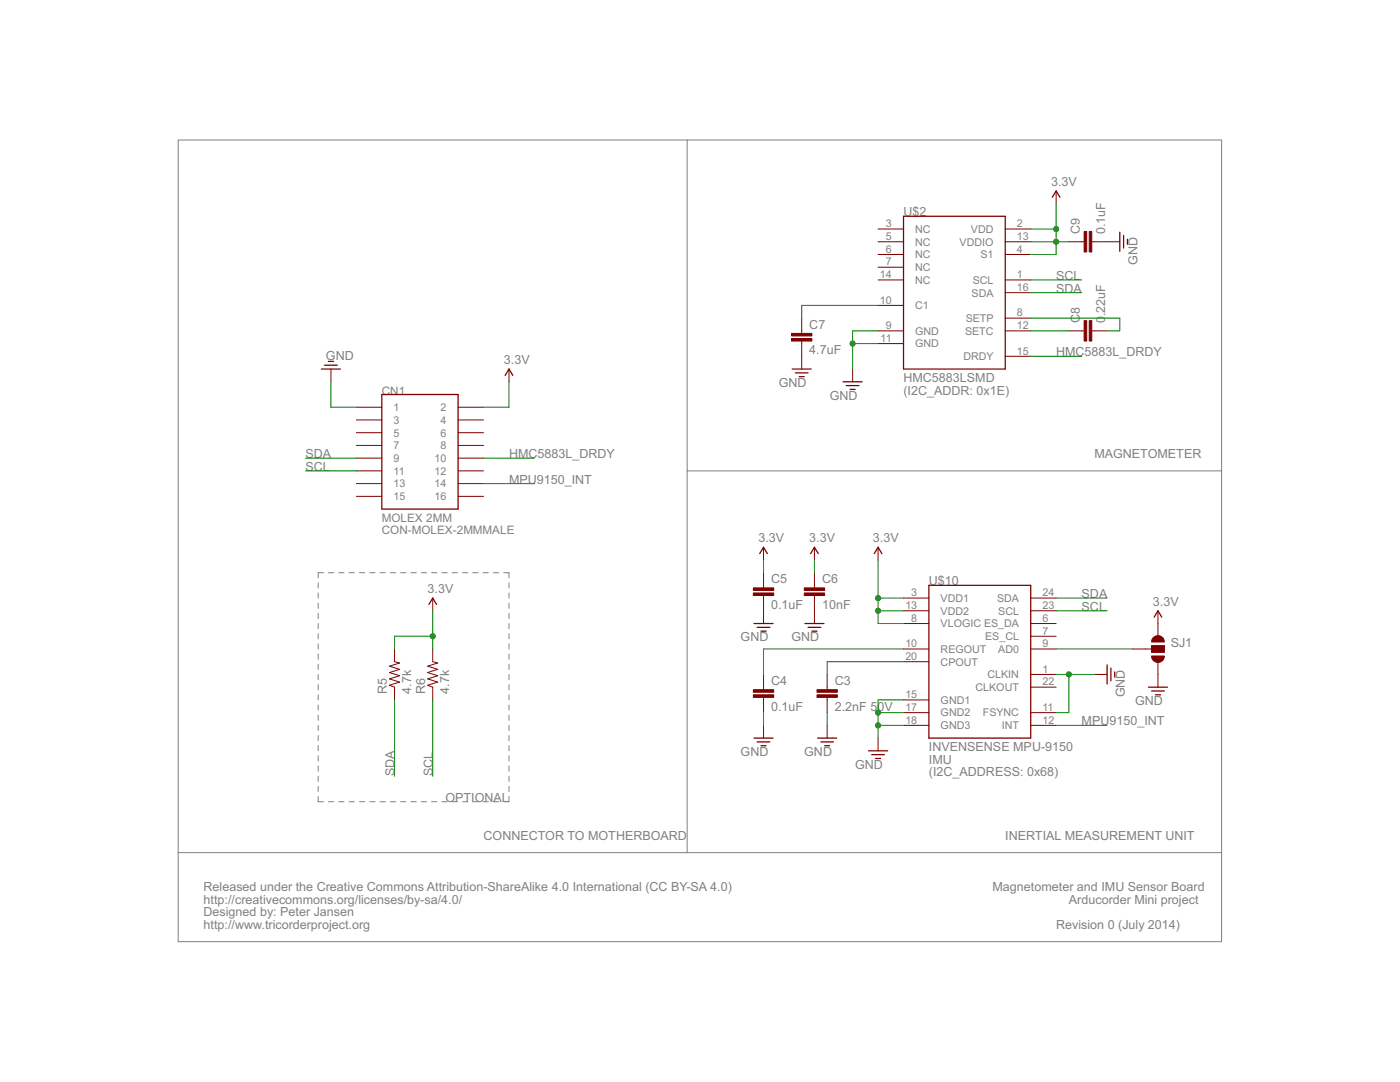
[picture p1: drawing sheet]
<?xml version="1.0" encoding="utf-8"?>
<!DOCTYPE eagle SYSTEM "eagle.dtd">
<!--
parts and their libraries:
SparkFun-Sensors: Licensing: CC v3.0 Share-Alike You are welcome to use this library for commercial purposes.
SparkFun-Passives: Licensing: Creative Commons ShareAlike 4.0 International - https://creativecommons.org/licenses/by-sa/4.0
-->
<eagle version="6.5.0">
<drawing>
<settings>
<setting alwaysvectorfont="no"/>
<setting verticaltext="up"/>
</settings>
<grid distance="0.1" unitdist="inch" unit="inch" style="lines" multiple="1" display="yes" altdistance="0.01" altunitdist="inch" altunit="inch"/>
<schematic xreflabel="%F%N/%S.%C%R" xrefpart="/%S.%C%R">
<libraries>
<library name="SparkFun-Sensors">
<symbols>
<symbol name="HMC5883L">
<wire x1="10.16" y1="15.24" x2="10.16" y2="-15.24" width="0.254" layer="94"/>
<wire x1="10.16" y1="-15.24" x2="-10.16" y2="-15.24" width="0.254" layer="94"/>
<wire x1="-10.16" y1="-15.24" x2="-10.16" y2="15.24" width="0.254" layer="94"/>
<wire x1="-10.16" y1="15.24" x2="10.16" y2="15.24" width="0.254" layer="94"/>
<text x="-10.16" y="15.24" size="1.778" layer="95">&gt;NAME</text>
<text x="-10.16" y="-17.78" size="1.778" layer="96">&gt;VALUE</text>
<pin name="SCL" x="15.24" y="2.54" length="middle" rot="R180"/>
<pin name="VDD" x="15.24" y="12.7" length="middle" rot="R180"/>
<pin name="NC@1" x="-15.24" y="12.7" length="middle"/>
<pin name="S1" x="15.24" y="7.62" length="middle" rot="R180"/>
<pin name="NC@2" x="-15.24" y="10.16" length="middle"/>
<pin name="NC@3" x="-15.24" y="7.62" length="middle"/>
<pin name="NC@4" x="-15.24" y="5.08" length="middle"/>
<pin name="SETP" x="15.24" y="-5.08" length="middle" rot="R180"/>
<pin name="GND@1" x="-15.24" y="-7.62" length="middle"/>
<pin name="C1" x="-15.24" y="-2.54" length="middle"/>
<pin name="GND@2" x="-15.24" y="-10.16" length="middle"/>
<pin name="SETC" x="15.24" y="-7.62" length="middle" rot="R180"/>
<pin name="VDDIO" x="15.24" y="10.16" length="middle" rot="R180"/>
<pin name="NC@5" x="-15.24" y="2.54" length="middle"/>
<pin name="DRDY" x="15.24" y="-12.7" length="middle" rot="R180"/>
<pin name="SDA" x="15.24" y="0" length="middle" rot="R180"/>
</symbol>
</symbols>
<devicesets>
<deviceset name="HMC5883L">
<gates>
<gate name="G$1" symbol="HMC5883L" x="0" y="0"/>
</gates>
<devices>
<device name="SMD" package="16LPCC">
<connects>
<connect gate="G$1" pin="C1" pad="10"/>
<connect gate="G$1" pin="DRDY" pad="15"/>
<connect gate="G$1" pin="GND@1" pad="9"/>
<connect gate="G$1" pin="GND@2" pad="11"/>
<connect gate="G$1" pin="NC@1" pad="3"/>
<connect gate="G$1" pin="NC@2" pad="5"/>
<connect gate="G$1" pin="NC@3" pad="6"/>
<connect gate="G$1" pin="NC@4" pad="7"/>
<connect gate="G$1" pin="NC@5" pad="14"/>
<connect gate="G$1" pin="S1" pad="4"/>
<connect gate="G$1" pin="SCL" pad="1"/>
<connect gate="G$1" pin="SDA" pad="16"/>
<connect gate="G$1" pin="SETC" pad="12"/>
<connect gate="G$1" pin="SETP" pad="8"/>
<connect gate="G$1" pin="VDD" pad="2"/>
<connect gate="G$1" pin="VDDIO" pad="13"/>
</connects>
<technologies>
<technology name=""/>
</technologies>
</device>
</devices>
</deviceset>
</devicesets>
</library>
<library name="notes_mark5">
<symbols>
<symbol name="MPU-9150">
<pin name="VDD1" x="-15.24" y="12.7" length="middle"/>
<pin name="VDD2" x="-15.24" y="10.16" length="middle"/>
<pin name="GND1" x="-15.24" y="-7.62" length="middle"/>
<pin name="GND2" x="-15.24" y="-10.16" length="middle"/>
<pin name="GND3" x="-15.24" y="-12.7" length="middle"/>
<pin name="SDA" x="15.24" y="12.7" length="middle" rot="R180"/>
<pin name="SCL" x="15.24" y="10.16" length="middle" rot="R180"/>
<pin name="ES_DA" x="15.24" y="7.62" length="middle" rot="R180"/>
<pin name="ES_CL" x="15.24" y="5.08" length="middle" rot="R180"/>
<pin name="REGOUT" x="-15.24" y="2.54" length="middle"/>
<pin name="CPOUT" x="-15.24" y="0" length="middle"/>
<pin name="FSYNC" x="15.24" y="-10.16" length="middle" rot="R180"/>
<pin name="INT" x="15.24" y="-12.7" length="middle" rot="R180"/>
<pin name="CLKIN" x="15.24" y="-2.54" length="middle" rot="R180"/>
<pin name="AD0" x="15.24" y="2.54" length="middle" rot="R180"/>
<pin name="CLKOUT" x="15.24" y="-5.08" length="middle" rot="R180"/>
<pin name="VLOGIC" x="-15.24" y="7.62" length="middle"/>
<wire x1="-10.16" y1="15.24" x2="-10.16" y2="-15.24" width="0.254" layer="94"/>
<wire x1="-10.16" y1="-15.24" x2="10.16" y2="-15.24" width="0.254" layer="94"/>
<wire x1="10.16" y1="-15.24" x2="10.16" y2="15.24" width="0.254" layer="94"/>
<wire x1="10.16" y1="15.24" x2="-10.16" y2="15.24" width="0.254" layer="94"/>
<text x="-10.16" y="15.24" size="1.778" layer="95">&gt;NAME</text>
<text x="-10.16" y="-17.78" size="1.778" layer="97">INVENSENSE MPU-9150</text>
<text x="-10.16" y="-20.32" size="1.778" layer="97">IMU</text>
</symbol>
<symbol name="CAP">
<wire x1="0" y1="2.54" x2="0" y2="2.032" width="0.1524" layer="94"/>
<wire x1="0" y1="0" x2="0" y2="0.508" width="0.1524" layer="94"/>
<text x="1.524" y="2.921" size="1.778" layer="95">&gt;NAME</text>
<text x="1.524" y="-2.159" size="1.778" layer="96">&gt;VALUE</text>
<rectangle x1="-2.032" y1="0.508" x2="2.032" y2="1.016" layer="94"/>
<rectangle x1="-2.032" y1="1.524" x2="2.032" y2="2.032" layer="94"/>
<pin name="1" x="0" y="5.08" visible="off" length="short" direction="pas" swaplevel="1" rot="R270"/>
<pin name="2" x="0" y="-2.54" visible="off" length="short" direction="pas" swaplevel="1" rot="R90"/>
</symbol>
<symbol name="GND">
<wire x1="-1.905" y1="0" x2="1.905" y2="0" width="0.254" layer="94"/>
<wire x1="-1.27" y1="-0.762" x2="1.27" y2="-0.762" width="0.254" layer="94"/>
<wire x1="-0.508" y1="-1.524" x2="0.508" y2="-1.524" width="0.254" layer="94"/>
<text x="-4.572" y="-3.556" size="1.778" layer="96">&gt;VALUE</text>
<pin name="GND" x="0" y="2.54" visible="off" length="short" direction="sup" rot="R270"/>
</symbol>
<symbol name="3.3V">
<wire x1="0.762" y1="1.27" x2="0" y2="2.54" width="0.254" layer="94"/>
<wire x1="0" y1="2.54" x2="-0.762" y2="1.27" width="0.254" layer="94"/>
<text x="-1.016" y="3.556" size="1.778" layer="96">&gt;VALUE</text>
<pin name="3.3V" x="0" y="0" visible="off" length="short" direction="sup" rot="R90"/>
</symbol>
</symbols>
<devicesets>
<deviceset name="MPU-9150">
<gates>
<gate name="G$1" symbol="MPU-9150" x="0" y="0"/>
</gates>
<devices>
<device name="" package="LGA-24-(4X4MM)">
<connects>
<connect gate="G$1" pin="AD0" pad="9"/>
<connect gate="G$1" pin="CLKIN" pad="1"/>
<connect gate="G$1" pin="CLKOUT" pad="22"/>
<connect gate="G$1" pin="CPOUT" pad="20"/>
<connect gate="G$1" pin="ES_CL" pad="7"/>
<connect gate="G$1" pin="ES_DA" pad="6"/>
<connect gate="G$1" pin="FSYNC" pad="11"/>
<connect gate="G$1" pin="GND1" pad="15"/>
<connect gate="G$1" pin="GND2" pad="17"/>
<connect gate="G$1" pin="GND3" pad="18"/>
<connect gate="G$1" pin="INT" pad="12"/>
<connect gate="G$1" pin="REGOUT" pad="10"/>
<connect gate="G$1" pin="SCL" pad="23"/>
<connect gate="G$1" pin="SDA" pad="24"/>
<connect gate="G$1" pin="VDD1" pad="3"/>
<connect gate="G$1" pin="VDD2" pad="13"/>
<connect gate="G$1" pin="VLOGIC" pad="8"/>
</connects>
<technologies>
<technology name=""/>
</technologies>
</device>
</devices>
</deviceset>
<deviceset name="CAP" prefix="C" uservalue="yes">
<gates>
<gate name="G$1" symbol="CAP" x="0" y="0"/>
</gates>
<devices>
<device name="0603" package="0603">
<connects>
<connect gate="G$1" pin="1" pad="1"/>
<connect gate="G$1" pin="2" pad="2"/>
</connects>
<technologies>
<technology name=""/>
</technologies>
</device>
<device name="0402" package="C0402">
<connects>
<connect gate="G$1" pin="1" pad="1"/>
<connect gate="G$1" pin="2" pad="2"/>
</connects>
<technologies>
<technology name=""/>
</technologies>
</device>
<device name="0805" package="0805">
<connects>
<connect gate="G$1" pin="1" pad="1"/>
<connect gate="G$1" pin="2" pad="2"/>
</connects>
<technologies>
<technology name=""/>
</technologies>
</device>
</devices>
</deviceset>
<deviceset name="GND" prefix="GND">
<gates>
<gate name="1" symbol="GND" x="0" y="0"/>
</gates>
<devices>
<device name="">
<technologies>
<technology name=""/>
</technologies>
</device>
</devices>
</deviceset>
<deviceset name="3.3V" prefix="P+">
<gates>
<gate name="G$1" symbol="3.3V" x="0" y="0"/>
</gates>
<devices>
<device name="">
<technologies>
<technology name=""/>
</technologies>
</device>
</devices>
</deviceset>
</devicesets>
</library>
<library name="notes_mark5a">
<symbols>
<symbol name="GND">
<wire x1="-1.905" y1="0" x2="1.905" y2="0" width="0.254" layer="94"/>
<wire x1="-1.27" y1="-0.762" x2="1.27" y2="-0.762" width="0.254" layer="94"/>
<wire x1="-0.508" y1="-1.524" x2="0.508" y2="-1.524" width="0.254" layer="94"/>
<text x="-4.572" y="-3.556" size="1.778" layer="96">&gt;VALUE</text>
<pin name="GND" x="0" y="2.54" visible="off" length="short" direction="sup" rot="R270"/>
</symbol>
<symbol name="3.3V">
<wire x1="0.762" y1="1.27" x2="0" y2="2.54" width="0.254" layer="94"/>
<wire x1="0" y1="2.54" x2="-0.762" y2="1.27" width="0.254" layer="94"/>
<text x="-1.016" y="3.556" size="1.778" layer="96">&gt;VALUE</text>
<pin name="3.3V" x="0" y="0" visible="off" length="short" direction="sup" rot="R90"/>
</symbol>
<symbol name="RESISTOR">
<wire x1="-2.54" y1="0" x2="-2.159" y2="1.016" width="0.1524" layer="94"/>
<wire x1="-2.159" y1="1.016" x2="-1.524" y2="-1.016" width="0.1524" layer="94"/>
<wire x1="-1.524" y1="-1.016" x2="-0.889" y2="1.016" width="0.1524" layer="94"/>
<wire x1="-0.889" y1="1.016" x2="-0.254" y2="-1.016" width="0.1524" layer="94"/>
<wire x1="-0.254" y1="-1.016" x2="0.381" y2="1.016" width="0.1524" layer="94"/>
<wire x1="0.381" y1="1.016" x2="1.016" y2="-1.016" width="0.1524" layer="94"/>
<wire x1="1.016" y1="-1.016" x2="1.651" y2="1.016" width="0.1524" layer="94"/>
<wire x1="1.651" y1="1.016" x2="2.286" y2="-1.016" width="0.1524" layer="94"/>
<wire x1="2.286" y1="-1.016" x2="2.54" y2="0" width="0.1524" layer="94"/>
<text x="-3.81" y="1.4986" size="1.778" layer="95">&gt;NAME</text>
<text x="-3.81" y="-3.302" size="1.778" layer="96">&gt;VALUE</text>
<pin name="2" x="5.08" y="0" visible="off" length="short" direction="pas" swaplevel="1" rot="R180"/>
<pin name="1" x="-5.08" y="0" visible="off" length="short" direction="pas" swaplevel="1"/>
</symbol>
</symbols>
<devicesets>
<deviceset name="GND" prefix="GND">
<gates>
<gate name="1" symbol="GND" x="0" y="0"/>
</gates>
<devices>
<device name="">
<technologies>
<technology name=""/>
</technologies>
</device>
</devices>
</deviceset>
<deviceset name="3.3V" prefix="P+">
<gates>
<gate name="G$1" symbol="3.3V" x="0" y="0"/>
</gates>
<devices>
<device name="">
<technologies>
<technology name=""/>
</technologies>
</device>
</devices>
</deviceset>
<deviceset name="RESISTOR" prefix="R" uservalue="yes">
<gates>
<gate name="G$1" symbol="RESISTOR" x="0" y="0"/>
</gates>
<devices>
<device name="0603" package="0603">
<connects>
<connect gate="G$1" pin="1" pad="1"/>
<connect gate="G$1" pin="2" pad="2"/>
</connects>
<technologies>
<technology name=""/>
</technologies>
</device>
<device name="0402" package="C0402">
<connects>
<connect gate="G$1" pin="1" pad="1"/>
<connect gate="G$1" pin="2" pad="2"/>
</connects>
<technologies>
<technology name=""/>
</technologies>
</device>
<device name="0805" package="0805">
<connects>
<connect gate="G$1" pin="1" pad="1"/>
<connect gate="G$1" pin="2" pad="2"/>
</connects>
<technologies>
<technology name=""/>
</technologies>
</device>
</devices>
</deviceset>
</devicesets>
</library>
<library name="notes-arducorder-mini">
<symbols>
<symbol name="CON-MOLEX-2MM-16PIN">
<pin name="1" x="-12.7" y="10.16" visible="pin" length="middle"/>
<pin name="2" x="12.7" y="10.16" visible="pin" length="middle" rot="R180"/>
<pin name="3" x="-12.7" y="7.62" visible="pin" length="middle"/>
<pin name="4" x="12.7" y="7.62" visible="pin" length="middle" rot="R180"/>
<pin name="5" x="-12.7" y="5.08" visible="pin" length="middle"/>
<pin name="6" x="12.7" y="5.08" visible="pin" length="middle" rot="R180"/>
<pin name="7" x="-12.7" y="2.54" visible="pin" length="middle"/>
<pin name="8" x="12.7" y="2.54" visible="pin" length="middle" rot="R180"/>
<pin name="9" x="-12.7" y="0" visible="pin" length="middle"/>
<pin name="10" x="12.7" y="0" visible="pin" length="middle" rot="R180"/>
<pin name="11" x="-12.7" y="-2.54" visible="pin" length="middle"/>
<pin name="12" x="12.7" y="-2.54" visible="pin" length="middle" rot="R180"/>
<pin name="13" x="-12.7" y="-5.08" visible="pin" length="middle"/>
<pin name="14" x="12.7" y="-5.08" visible="pin" length="middle" rot="R180"/>
<pin name="15" x="-12.7" y="-7.62" visible="pin" length="middle"/>
<pin name="16" x="12.7" y="-7.62" visible="pin" length="middle" rot="R180"/>
<wire x1="-7.62" y1="12.7" x2="-7.62" y2="-10.16" width="0.254" layer="94"/>
<wire x1="-7.62" y1="-10.16" x2="7.62" y2="-10.16" width="0.254" layer="94"/>
<wire x1="7.62" y1="-10.16" x2="7.62" y2="12.7" width="0.254" layer="94"/>
<wire x1="7.62" y1="12.7" x2="-7.62" y2="12.7" width="0.254" layer="94"/>
<text x="-7.62" y="12.7" size="1.6764" layer="95">&gt;NAME</text>
<text x="-7.62" y="-12.7" size="1.6764" layer="97">MOLEX 2MM</text>
<text x="-7.62" y="-15.24" size="1.6764" layer="96">&gt;VALUE</text>
</symbol>
</symbols>
<devicesets>
<deviceset name="CON-MOLEX-2MM">
<gates>
<gate name="G$1" symbol="CON-MOLEX-2MM-16PIN" x="0" y="0"/>
</gates>
<devices>
<device name="FEMALE_RA" package="MOLEX-87368-1624">
<connects>
<connect gate="G$1" pin="1" pad="1"/>
<connect gate="G$1" pin="10" pad="10"/>
<connect gate="G$1" pin="11" pad="11"/>
<connect gate="G$1" pin="12" pad="12"/>
<connect gate="G$1" pin="13" pad="13"/>
<connect gate="G$1" pin="14" pad="14"/>
<connect gate="G$1" pin="15" pad="15"/>
<connect gate="G$1" pin="16" pad="16"/>
<connect gate="G$1" pin="2" pad="2"/>
<connect gate="G$1" pin="3" pad="3"/>
<connect gate="G$1" pin="4" pad="4"/>
<connect gate="G$1" pin="5" pad="5"/>
<connect gate="G$1" pin="6" pad="6"/>
<connect gate="G$1" pin="7" pad="7"/>
<connect gate="G$1" pin="8" pad="8"/>
<connect gate="G$1" pin="9" pad="9"/>
</connects>
<technologies>
<technology name=""/>
</technologies>
</device>
<device name="MALE" package="MOLEX-0877591650">
<connects>
<connect gate="G$1" pin="1" pad="1"/>
<connect gate="G$1" pin="10" pad="10"/>
<connect gate="G$1" pin="11" pad="11"/>
<connect gate="G$1" pin="12" pad="12"/>
<connect gate="G$1" pin="13" pad="13"/>
<connect gate="G$1" pin="14" pad="14"/>
<connect gate="G$1" pin="15" pad="15"/>
<connect gate="G$1" pin="16" pad="16"/>
<connect gate="G$1" pin="2" pad="2"/>
<connect gate="G$1" pin="3" pad="3"/>
<connect gate="G$1" pin="4" pad="4"/>
<connect gate="G$1" pin="5" pad="5"/>
<connect gate="G$1" pin="6" pad="6"/>
<connect gate="G$1" pin="7" pad="7"/>
<connect gate="G$1" pin="8" pad="8"/>
<connect gate="G$1" pin="9" pad="9"/>
</connects>
<technologies>
<technology name=""/>
</technologies>
</device>
<device name="FEMALE" package="MOLEX-0791091007">
<connects>
<connect gate="G$1" pin="1" pad="1"/>
<connect gate="G$1" pin="10" pad="10"/>
<connect gate="G$1" pin="11" pad="11"/>
<connect gate="G$1" pin="12" pad="12"/>
<connect gate="G$1" pin="13" pad="13"/>
<connect gate="G$1" pin="14" pad="14"/>
<connect gate="G$1" pin="15" pad="15"/>
<connect gate="G$1" pin="16" pad="16"/>
<connect gate="G$1" pin="2" pad="2"/>
<connect gate="G$1" pin="3" pad="3"/>
<connect gate="G$1" pin="4" pad="4"/>
<connect gate="G$1" pin="5" pad="5"/>
<connect gate="G$1" pin="6" pad="6"/>
<connect gate="G$1" pin="7" pad="7"/>
<connect gate="G$1" pin="8" pad="8"/>
<connect gate="G$1" pin="9" pad="9"/>
</connects>
<technologies>
<technology name=""/>
</technologies>
</device>
</devices>
</deviceset>
</devicesets>
</library>
<library name="SparkFun-Passives">
<symbols>
<symbol name="SJ_2">
<wire x1="-0.635" y1="-1.397" x2="0.635" y2="-1.397" width="1.27" layer="94" curve="180" cap="flat"/>
<wire x1="-0.635" y1="1.397" x2="0.635" y2="1.397" width="1.27" layer="94" curve="-180" cap="flat"/>
<wire x1="1.27" y1="-0.635" x2="-1.27" y2="-0.635" width="0.1524" layer="94"/>
<wire x1="-1.27" y1="-0.635" x2="-1.27" y2="0" width="0.1524" layer="94"/>
<wire x1="-1.27" y1="0" x2="-1.27" y2="0.635" width="0.1524" layer="94"/>
<wire x1="-1.27" y1="0.635" x2="1.27" y2="0.635" width="0.1524" layer="94"/>
<wire x1="1.27" y1="0.635" x2="1.27" y2="-0.635" width="0.1524" layer="94"/>
<wire x1="-2.54" y1="0" x2="-1.27" y2="0" width="0.1524" layer="94"/>
<text x="2.54" y="0.381" size="1.778" layer="95">&gt;NAME</text>
<text x="2.54" y="-1.905" size="1.778" layer="96">&gt;VALUE</text>
<rectangle x1="-1.27" y1="-0.635" x2="1.27" y2="0.635" layer="94"/>
<pin name="3" x="0" y="-5.08" visible="off" length="short" direction="pas" rot="R90"/>
<pin name="1" x="0" y="5.08" visible="off" length="short" direction="pas" rot="R270"/>
<pin name="2" x="-5.08" y="0" visible="off" length="short" direction="pas"/>
</symbol>
</symbols>
<devicesets>
<deviceset name="SOLDERJUMPER_2WAY" prefix="SJ" uservalue="yes">
<gates>
<gate name="G$1" symbol="SJ_2" x="0" y="0"/>
</gates>
<devices>
<device name="W" package="SJ_2W">
<connects>
<connect gate="G$1" pin="1" pad="1"/>
<connect gate="G$1" pin="2" pad="2"/>
<connect gate="G$1" pin="3" pad="3"/>
</connects>
<technologies>
<technology name=""/>
</technologies>
</device>
<device name="T" package="SJ_2">
<connects>
<connect gate="G$1" pin="1" pad="1"/>
<connect gate="G$1" pin="2" pad="2"/>
<connect gate="G$1" pin="3" pad="3"/>
</connects>
<technologies>
<technology name=""/>
</technologies>
</device>
<device name="S" package="SJ_3">
<connects>
<connect gate="G$1" pin="1" pad="1"/>
<connect gate="G$1" pin="2" pad="2"/>
<connect gate="G$1" pin="3" pad="3"/>
</connects>
<technologies>
<technology name=""/>
</technologies>
</device>
<device name="PASTE1&amp;2" package="SJ_3_PASTE1&amp;2">
<connects>
<connect gate="G$1" pin="1" pad="1"/>
<connect gate="G$1" pin="2" pad="2"/>
<connect gate="G$1" pin="3" pad="3"/>
</connects>
<technologies>
<technology name=""/>
</technologies>
</device>
<device name="PASTE2&amp;3" package="SJ_3_PASTE2&amp;3">
<connects>
<connect gate="G$1" pin="1" pad="1"/>
<connect gate="G$1" pin="2" pad="2"/>
<connect gate="G$1" pin="3" pad="3"/>
</connects>
<technologies>
<technology name=""/>
</technologies>
</device>
<device name="PASTE1&amp;2&amp;3" package="SJ_3_PASTE1&amp;2&amp;3">
<connects>
<connect gate="G$1" pin="1" pad="1"/>
<connect gate="G$1" pin="2" pad="2"/>
<connect gate="G$1" pin="3" pad="3"/>
</connects>
<technologies>
<technology name=""/>
</technologies>
</device>
</devices>
</deviceset>
</devicesets>
</library>
</libraries>
<attributes>
</attributes>
<variantdefs>
</variantdefs>
<classes>
<class number="0" name="default" width="0" drill="0">
</class>
<class number="1" name="supply" width="0.1778" drill="0">
</class>
<class number="2" name="analog" width="0" drill="0">
</class>
<class number="3" name="usbvcc" width="0.6096" drill="0.508">
<clearance class="0" value="0.2032"/>
<clearance class="3" value="0.254"/>
</class>
<class number="5" name="USB" width="0.1397" drill="0">
</class>
</classes>
<parts>
<part name="U$2" library="SparkFun-Sensors" deviceset="HMC5883L" device="SMD"/>
<part name="U$10" library="notes_mark5" deviceset="MPU-9150" device=""/>
<part name="C3" library="notes_mark5" deviceset="CAP" device="0603" value="2.2nF 50V"/>
<part name="C4" library="notes_mark5" deviceset="CAP" device="0603" value="0.1uF"/>
<part name="C5" library="notes_mark5" deviceset="CAP" device="0603" value="0.1uF"/>
<part name="C6" library="notes_mark5" deviceset="CAP" device="0603" value="10nF"/>
<part name="GND2" library="notes_mark5" deviceset="GND" device=""/>
<part name="GND3" library="notes_mark5" deviceset="GND" device=""/>
<part name="GND4" library="notes_mark5" deviceset="GND" device=""/>
<part name="GND5" library="notes_mark5" deviceset="GND" device=""/>
<part name="GND6" library="notes_mark5" deviceset="GND" device=""/>
<part name="GND7" library="notes_mark5" deviceset="GND" device=""/>
<part name="P+1" library="notes_mark5" deviceset="3.3V" device=""/>
<part name="P+2" library="notes_mark5" deviceset="3.3V" device=""/>
<part name="P+3" library="notes_mark5" deviceset="3.3V" device=""/>
<part name="C7" library="notes_mark5" deviceset="CAP" device="0603" value="4.7uF"/>
<part name="C8" library="notes_mark5" deviceset="CAP" device="0603" value="0.22uF"/>
<part name="C9" library="notes_mark5" deviceset="CAP" device="0603" value="0.1uF"/>
<part name="GND8" library="notes_mark5" deviceset="GND" device=""/>
<part name="GND9" library="notes_mark5" deviceset="GND" device=""/>
<part name="GND10" library="notes_mark5" deviceset="GND" device=""/>
<part name="P+4" library="notes_mark5" deviceset="3.3V" device=""/>
<part name="R5" library="notes_mark5a" deviceset="RESISTOR" device="0603" value="4.7k"/>
<part name="R6" library="notes_mark5a" deviceset="RESISTOR" device="0603" value="4.7k"/>
<part name="P+8" library="notes_mark5a" deviceset="3.3V" device=""/>
<part name="CN1" library="notes-arducorder-mini" deviceset="CON-MOLEX-2MM" device="MALE"/>
<part name="GND1" library="notes_mark5a" deviceset="GND" device=""/>
<part name="P+5" library="notes_mark5a" deviceset="3.3V" device=""/>
<part name="SJ1" library="SparkFun-Passives" deviceset="SOLDERJUMPER_2WAY" device="PASTE2&amp;3"/>
<part name="GND11" library="notes_mark5" deviceset="GND" device=""/>
<part name="P+6" library="notes_mark5" deviceset="3.3V" device=""/>
</parts>
<sheets>
<sheet>
<plain>
<text x="50.8" y="-76.2" size="1.778" layer="97">(I2C_ADDRESS: 0x68)</text>
<text x="45.72" y="0" size="1.778" layer="97">(I2C_ADDR: 0x1E)</text>
<text x="-93.98" y="-99.06" size="1.778" layer="97">Released under the Creative Commons Attribution-ShareAlike 4.0 International (CC BY-SA 4.0)</text>
<text x="-93.98" y="-101.6" size="1.778" layer="97">http://creativecommons.org/licenses/by-sa/4.0/</text>
<text x="-93.98" y="-104.14" size="1.778" layer="97">Designed by: Peter Jansen</text>
<text x="-93.98" y="-106.68" size="1.778" layer="97">http://www.tricorderproject.org </text>
<text x="76.2" y="-106.68" size="1.778" layer="97">Revision 0 (July 2014)</text>
<text x="78.74" y="-101.6" size="1.778" layer="97">Arducorder Mini project</text>
<text x="63.5" y="-99.06" size="1.778" layer="97">Magnetometer and IMU Sensor Board</text>
<wire x1="-99.06" y1="-91.44" x2="-99.06" y2="-109.22" width="0.1524" layer="97"/>
<wire x1="-99.06" y1="-109.22" x2="109.22" y2="-109.22" width="0.1524" layer="97"/>
<wire x1="109.22" y1="-109.22" x2="109.22" y2="-91.44" width="0.1524" layer="97"/>
<wire x1="-99.06" y1="-91.44" x2="2.54" y2="-91.44" width="0.1524" layer="97"/>
<wire x1="2.54" y1="-91.44" x2="109.22" y2="-91.44" width="0.1524" layer="97"/>
<wire x1="109.22" y1="-91.44" x2="109.22" y2="-15.24" width="0.1524" layer="97"/>
<wire x1="109.22" y1="-15.24" x2="109.22" y2="50.8" width="0.1524" layer="97"/>
<wire x1="109.22" y1="50.8" x2="2.54" y2="50.8" width="0.1524" layer="97"/>
<wire x1="2.54" y1="50.8" x2="-99.06" y2="50.8" width="0.1524" layer="97"/>
<wire x1="-99.06" y1="50.8" x2="-99.06" y2="-91.44" width="0.1524" layer="97"/>
<wire x1="2.54" y1="50.8" x2="2.54" y2="-15.24" width="0.1524" layer="97"/>
<wire x1="2.54" y1="-15.24" x2="2.54" y2="-91.44" width="0.1524" layer="97"/>
<wire x1="2.54" y1="-15.24" x2="109.22" y2="-15.24" width="0.1524" layer="97"/>
<text x="66.04" y="-88.9" size="1.778" layer="97">INERTIAL MEASUREMENT UNIT</text>
<text x="83.82" y="-12.7" size="1.778" layer="97">MAGNETOMETER</text>
<wire x1="-71.12" y1="-35.56" x2="-71.12" y2="-81.28" width="0.1524" layer="97" style="shortdash"/>
<wire x1="-71.12" y1="-81.28" x2="-33.02" y2="-81.28" width="0.1524" layer="97" style="shortdash"/>
<wire x1="-33.02" y1="-81.28" x2="-33.02" y2="-35.56" width="0.1524" layer="97" style="shortdash"/>
<wire x1="-33.02" y1="-35.56" x2="-71.12" y2="-35.56" width="0.1524" layer="97" style="shortdash"/>
<text x="-45.72" y="-81.28" size="1.778" layer="97">OPTIONAL</text>
<text x="-38.1" y="-88.9" size="1.778" layer="97">CONNECTOR TO MOTHERBOARD</text>
</plain>
<instances>
<instance part="U$2" gate="G$1" x="55.88" y="20.32"/>
<instance part="U$10" gate="G$1" x="60.96" y="-53.34"/>
<instance part="C3" gate="G$1" x="30.48" y="-60.96"/>
<instance part="C4" gate="G$1" x="17.78" y="-60.96"/>
<instance part="C5" gate="G$1" x="17.78" y="-40.64"/>
<instance part="C6" gate="G$1" x="27.94" y="-40.64"/>
<instance part="GND2" gate="1" x="17.78" y="-45.72"/>
<instance part="GND3" gate="1" x="27.94" y="-45.72"/>
<instance part="GND4" gate="1" x="17.78" y="-68.58"/>
<instance part="GND5" gate="1" x="30.48" y="-68.58"/>
<instance part="GND6" gate="1" x="40.64" y="-71.12"/>
<instance part="GND7" gate="1" x="86.36" y="-55.88" rot="R90"/>
<instance part="P+1" gate="G$1" x="17.78" y="-33.02"/>
<instance part="P+2" gate="G$1" x="27.94" y="-33.02"/>
<instance part="P+3" gate="G$1" x="40.64" y="-33.02"/>
<instance part="C7" gate="G$1" x="25.4" y="10.16"/>
<instance part="C8" gate="G$1" x="83.82" y="12.7" rot="R90"/>
<instance part="C9" gate="G$1" x="83.82" y="30.48" rot="R90"/>
<instance part="GND8" gate="1" x="35.56" y="2.54"/>
<instance part="GND9" gate="1" x="25.4" y="5.08"/>
<instance part="GND10" gate="1" x="88.9" y="30.48" rot="R90"/>
<instance part="P+4" gate="G$1" x="76.2" y="38.1"/>
<instance part="R5" gate="G$1" x="-55.88" y="-55.88" rot="R90"/>
<instance part="R6" gate="G$1" x="-48.26" y="-55.88" rot="R90"/>
<instance part="P+8" gate="G$1" x="-48.26" y="-43.18"/>
<instance part="CN1" gate="G$1" x="-50.8" y="-12.7"/>
<instance part="GND1" gate="1" x="-68.58" y="5.08" rot="R180"/>
<instance part="P+5" gate="G$1" x="-33.02" y="2.54"/>
<instance part="SJ1" gate="G$1" x="96.52" y="-50.8"/>
<instance part="GND11" gate="1" x="96.52" y="-58.42"/>
<instance part="P+6" gate="G$1" x="96.52" y="-45.72"/>
</instances>
<busses>
</busses>
<nets>
<net name="GND" class="0">
<segment>
<pinref part="C5" gate="G$1" pin="2"/>
<pinref part="GND2" gate="1" pin="GND"/>
</segment>
<segment>
<pinref part="C6" gate="G$1" pin="2"/>
<pinref part="GND3" gate="1" pin="GND"/>
</segment>
<segment>
<pinref part="C4" gate="G$1" pin="2"/>
<wire x1="17.78" y1="-63.5" x2="17.78" y2="-66.04" width="0.1524" layer="91"/>
<pinref part="GND4" gate="1" pin="GND"/>
</segment>
<segment>
<pinref part="C3" gate="G$1" pin="2"/>
<wire x1="30.48" y1="-63.5" x2="30.48" y2="-66.04" width="0.1524" layer="91"/>
<pinref part="GND5" gate="1" pin="GND"/>
</segment>
<segment>
<pinref part="U$10" gate="G$1" pin="GND1"/>
<wire x1="45.72" y1="-60.96" x2="40.64" y2="-60.96" width="0.1524" layer="91"/>
<wire x1="40.64" y1="-60.96" x2="40.64" y2="-63.5" width="0.1524" layer="91"/>
<pinref part="U$10" gate="G$1" pin="GND3"/>
<wire x1="40.64" y1="-63.5" x2="40.64" y2="-66.04" width="0.1524" layer="91"/>
<wire x1="40.64" y1="-66.04" x2="40.64" y2="-68.58" width="0.1524" layer="91"/>
<wire x1="45.72" y1="-66.04" x2="40.64" y2="-66.04" width="0.1524" layer="91"/>
<pinref part="U$10" gate="G$1" pin="GND2"/>
<wire x1="45.72" y1="-63.5" x2="40.64" y2="-63.5" width="0.1524" layer="91"/>
<junction x="40.64" y="-63.5"/>
<junction x="40.64" y="-66.04"/>
<pinref part="GND6" gate="1" pin="GND"/>
</segment>
<segment>
<pinref part="U$10" gate="G$1" pin="FSYNC"/>
<wire x1="78.74" y1="-55.88" x2="78.74" y2="-63.5" width="0.1524" layer="91"/>
<wire x1="78.74" y1="-63.5" x2="76.2" y2="-63.5" width="0.1524" layer="91"/>
<pinref part="U$10" gate="G$1" pin="CLKIN"/>
<wire x1="76.2" y1="-55.88" x2="78.74" y2="-55.88" width="0.1524" layer="91"/>
<wire x1="78.74" y1="-55.88" x2="83.82" y2="-55.88" width="0.1524" layer="91"/>
<junction x="78.74" y="-55.88"/>
<pinref part="GND7" gate="1" pin="GND"/>
</segment>
<segment>
<pinref part="U$2" gate="G$1" pin="GND@1"/>
<wire x1="40.64" y1="12.7" x2="35.56" y2="12.7" width="0.1524" layer="91"/>
<wire x1="35.56" y1="12.7" x2="35.56" y2="10.16" width="0.1524" layer="91"/>
<pinref part="U$2" gate="G$1" pin="GND@2"/>
<wire x1="35.56" y1="10.16" x2="35.56" y2="5.08" width="0.1524" layer="91"/>
<wire x1="40.64" y1="10.16" x2="35.56" y2="10.16" width="0.1524" layer="91"/>
<pinref part="GND8" gate="1" pin="GND"/>
<junction x="35.56" y="10.16"/>
</segment>
<segment>
<pinref part="C7" gate="G$1" pin="2"/>
<pinref part="GND9" gate="1" pin="GND"/>
</segment>
<segment>
<pinref part="C9" gate="G$1" pin="2"/>
<pinref part="GND10" gate="1" pin="GND"/>
</segment>
<segment>
<pinref part="CN1" gate="G$1" pin="1"/>
<wire x1="-63.5" y1="-2.54" x2="-68.58" y2="-2.54" width="0.1524" layer="91"/>
<wire x1="-68.58" y1="-2.54" x2="-68.58" y2="2.54" width="0.1524" layer="91"/>
<pinref part="GND1" gate="1" pin="GND"/>
</segment>
<segment>
<pinref part="SJ1" gate="G$1" pin="3"/>
<pinref part="GND11" gate="1" pin="GND"/>
</segment>
</net>
<net name="SDA" class="0">
<segment>
<pinref part="U$10" gate="G$1" pin="SDA"/>
<wire x1="76.2" y1="-40.64" x2="86.36" y2="-40.64" width="0.1524" layer="91"/>
<label x="81.28" y="-40.64" size="1.778" layer="95"/>
</segment>
<segment>
<pinref part="U$2" gate="G$1" pin="SDA"/>
<wire x1="71.12" y1="20.32" x2="81.28" y2="20.32" width="0.1524" layer="91"/>
<label x="76.2" y="20.32" size="1.778" layer="95"/>
</segment>
<segment>
<pinref part="R5" gate="G$1" pin="1"/>
<wire x1="-55.88" y1="-60.96" x2="-55.88" y2="-76.2" width="0.1524" layer="91"/>
<label x="-55.88" y="-76.2" size="1.778" layer="95" rot="R90"/>
</segment>
<segment>
<pinref part="CN1" gate="G$1" pin="9"/>
<wire x1="-63.5" y1="-12.7" x2="-73.66" y2="-12.7" width="0.1524" layer="91"/>
<label x="-73.66" y="-12.7" size="1.778" layer="95"/>
</segment>
</net>
<net name="SCL" class="0">
<segment>
<pinref part="U$10" gate="G$1" pin="SCL"/>
<wire x1="76.2" y1="-43.18" x2="86.36" y2="-43.18" width="0.1524" layer="91"/>
<label x="81.28" y="-43.18" size="1.778" layer="95"/>
</segment>
<segment>
<pinref part="U$2" gate="G$1" pin="SCL"/>
<wire x1="71.12" y1="22.86" x2="81.28" y2="22.86" width="0.1524" layer="91"/>
<label x="76.2" y="22.86" size="1.778" layer="95"/>
</segment>
<segment>
<pinref part="R6" gate="G$1" pin="1"/>
<wire x1="-48.26" y1="-60.96" x2="-48.26" y2="-76.2" width="0.1524" layer="91"/>
<label x="-48.26" y="-76.2" size="1.778" layer="95" rot="R90"/>
</segment>
<segment>
<pinref part="CN1" gate="G$1" pin="11"/>
<wire x1="-63.5" y1="-15.24" x2="-73.66" y2="-15.24" width="0.1524" layer="91"/>
<label x="-73.66" y="-15.24" size="1.778" layer="95"/>
</segment>
</net>
<net name="N$7" class="0">
<segment>
<pinref part="U$10" gate="G$1" pin="CPOUT"/>
<wire x1="45.72" y1="-53.34" x2="30.48" y2="-53.34" width="0.1524" layer="91"/>
<pinref part="C3" gate="G$1" pin="1"/>
<wire x1="30.48" y1="-53.34" x2="30.48" y2="-55.88" width="0.1524" layer="91"/>
</segment>
</net>
<net name="N$8" class="0">
<segment>
<pinref part="U$10" gate="G$1" pin="REGOUT"/>
<pinref part="C4" gate="G$1" pin="1"/>
<wire x1="45.72" y1="-50.8" x2="17.78" y2="-50.8" width="0.1524" layer="91"/>
<wire x1="17.78" y1="-50.8" x2="17.78" y2="-55.88" width="0.1524" layer="91"/>
</segment>
</net>
<net name="MPU9150_INT" class="0">
<segment>
<pinref part="U$10" gate="G$1" pin="INT"/>
<wire x1="76.2" y1="-66.04" x2="86.36" y2="-66.04" width="0.1524" layer="91"/>
<label x="81.28" y="-66.04" size="1.778" layer="95"/>
</segment>
<segment>
<pinref part="CN1" gate="G$1" pin="14"/>
<wire x1="-38.1" y1="-17.78" x2="-27.94" y2="-17.78" width="0.1524" layer="91"/>
<label x="-33.02" y="-17.78" size="1.778" layer="95"/>
</segment>
</net>
<net name="3.3V" class="0">
<segment>
<pinref part="C5" gate="G$1" pin="1"/>
<wire x1="17.78" y1="-35.56" x2="17.78" y2="-33.02" width="0.1524" layer="91"/>
<pinref part="P+1" gate="G$1" pin="3.3V"/>
</segment>
<segment>
<pinref part="C6" gate="G$1" pin="1"/>
<wire x1="27.94" y1="-35.56" x2="27.94" y2="-33.02" width="0.1524" layer="91"/>
<pinref part="P+2" gate="G$1" pin="3.3V"/>
</segment>
<segment>
<pinref part="U$10" gate="G$1" pin="VLOGIC"/>
<wire x1="45.72" y1="-45.72" x2="40.64" y2="-45.72" width="0.1524" layer="91"/>
<wire x1="40.64" y1="-45.72" x2="40.64" y2="-43.18" width="0.1524" layer="91"/>
<pinref part="U$10" gate="G$1" pin="VDD2"/>
<wire x1="40.64" y1="-43.18" x2="40.64" y2="-40.64" width="0.1524" layer="91"/>
<wire x1="40.64" y1="-40.64" x2="40.64" y2="-33.02" width="0.1524" layer="91"/>
<wire x1="45.72" y1="-43.18" x2="40.64" y2="-43.18" width="0.1524" layer="91"/>
<pinref part="U$10" gate="G$1" pin="VDD1"/>
<wire x1="45.72" y1="-40.64" x2="40.64" y2="-40.64" width="0.1524" layer="91"/>
<junction x="40.64" y="-43.18"/>
<junction x="40.64" y="-40.64"/>
<pinref part="P+3" gate="G$1" pin="3.3V"/>
</segment>
<segment>
<pinref part="U$2" gate="G$1" pin="S1"/>
<wire x1="71.12" y1="27.94" x2="76.2" y2="27.94" width="0.1524" layer="91"/>
<wire x1="76.2" y1="27.94" x2="76.2" y2="30.48" width="0.1524" layer="91"/>
<pinref part="U$2" gate="G$1" pin="VDDIO"/>
<wire x1="76.2" y1="30.48" x2="76.2" y2="33.02" width="0.1524" layer="91"/>
<wire x1="76.2" y1="33.02" x2="76.2" y2="38.1" width="0.1524" layer="91"/>
<wire x1="71.12" y1="30.48" x2="76.2" y2="30.48" width="0.1524" layer="91"/>
<pinref part="U$2" gate="G$1" pin="VDD"/>
<wire x1="71.12" y1="33.02" x2="76.2" y2="33.02" width="0.1524" layer="91"/>
<pinref part="C9" gate="G$1" pin="1"/>
<wire x1="76.2" y1="30.48" x2="78.74" y2="30.48" width="0.1524" layer="91"/>
<junction x="76.2" y="30.48"/>
<junction x="76.2" y="33.02"/>
<pinref part="P+4" gate="G$1" pin="3.3V"/>
</segment>
<segment>
<pinref part="R5" gate="G$1" pin="2"/>
<wire x1="-55.88" y1="-50.8" x2="-55.88" y2="-48.26" width="0.1524" layer="91"/>
<wire x1="-55.88" y1="-48.26" x2="-48.26" y2="-48.26" width="0.1524" layer="91"/>
<pinref part="R6" gate="G$1" pin="2"/>
<wire x1="-48.26" y1="-50.8" x2="-48.26" y2="-48.26" width="0.1524" layer="91"/>
<pinref part="P+8" gate="G$1" pin="3.3V"/>
<wire x1="-48.26" y1="-48.26" x2="-48.26" y2="-43.18" width="0.1524" layer="91"/>
<junction x="-48.26" y="-48.26"/>
</segment>
<segment>
<pinref part="CN1" gate="G$1" pin="2"/>
<wire x1="-38.1" y1="-2.54" x2="-33.02" y2="-2.54" width="0.1524" layer="91"/>
<wire x1="-33.02" y1="-2.54" x2="-33.02" y2="2.54" width="0.1524" layer="91"/>
<pinref part="P+5" gate="G$1" pin="3.3V"/>
</segment>
<segment>
<pinref part="SJ1" gate="G$1" pin="1"/>
<pinref part="P+6" gate="G$1" pin="3.3V"/>
</segment>
</net>
<net name="N$6" class="0">
<segment>
<pinref part="U$2" gate="G$1" pin="C1"/>
<wire x1="40.64" y1="17.78" x2="25.4" y2="17.78" width="0.1524" layer="91"/>
<pinref part="C7" gate="G$1" pin="1"/>
<wire x1="25.4" y1="17.78" x2="25.4" y2="15.24" width="0.1524" layer="91"/>
</segment>
</net>
<net name="N$9" class="0">
<segment>
<pinref part="U$2" gate="G$1" pin="SETC"/>
<pinref part="C8" gate="G$1" pin="1"/>
<wire x1="71.12" y1="12.7" x2="78.74" y2="12.7" width="0.1524" layer="91"/>
</segment>
</net>
<net name="N$10" class="0">
<segment>
<pinref part="U$2" gate="G$1" pin="SETP"/>
<wire x1="71.12" y1="15.24" x2="88.9" y2="15.24" width="0.1524" layer="91"/>
<wire x1="88.9" y1="15.24" x2="88.9" y2="12.7" width="0.1524" layer="91"/>
<pinref part="C8" gate="G$1" pin="2"/>
<wire x1="88.9" y1="12.7" x2="86.36" y2="12.7" width="0.1524" layer="91"/>
</segment>
</net>
<net name="HMC5883L_DRDY" class="0">
<segment>
<pinref part="U$2" gate="G$1" pin="DRDY"/>
<wire x1="71.12" y1="7.62" x2="81.28" y2="7.62" width="0.1524" layer="91"/>
<label x="76.2" y="7.62" size="1.778" layer="95"/>
</segment>
<segment>
<pinref part="CN1" gate="G$1" pin="10"/>
<wire x1="-38.1" y1="-12.7" x2="-27.94" y2="-12.7" width="0.1524" layer="91"/>
<label x="-33.02" y="-12.7" size="1.778" layer="95"/>
</segment>
</net>
<net name="N$1" class="0">
<segment>
<pinref part="U$10" gate="G$1" pin="AD0"/>
<pinref part="SJ1" gate="G$1" pin="2"/>
<wire x1="76.2" y1="-50.8" x2="91.44" y2="-50.8" width="0.1524" layer="91"/>
</segment>
</net>
</nets>
</sheet>
</sheets>
</schematic>
</drawing>
</eagle>
